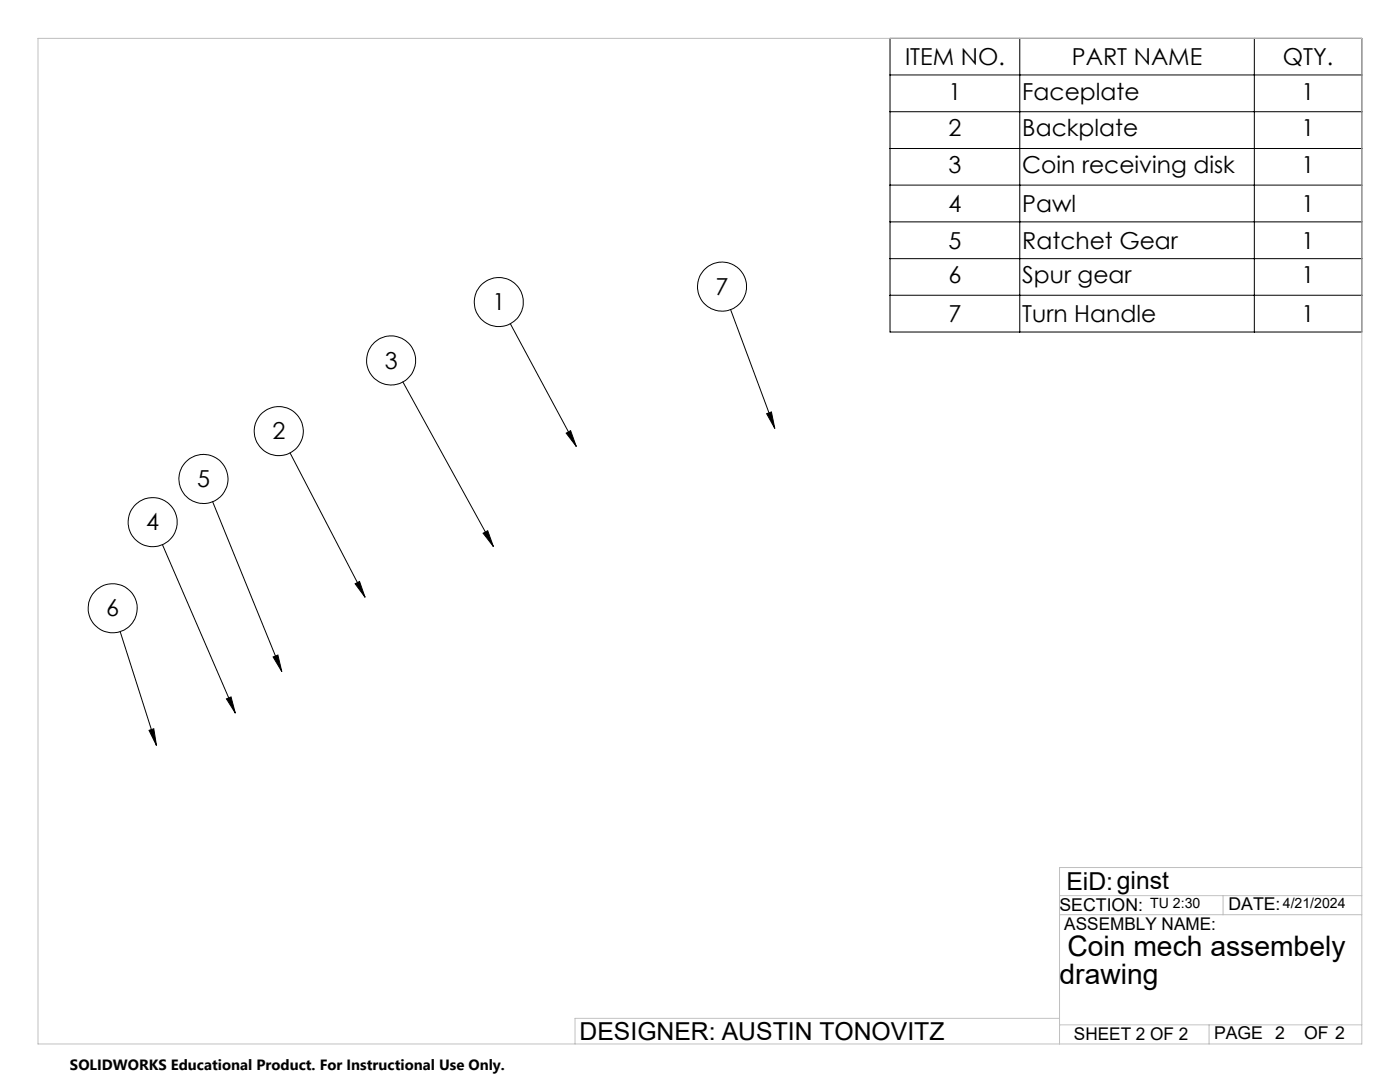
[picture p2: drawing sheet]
<svg xmlns="http://www.w3.org/2000/svg" width="279mm" height="216mm" viewBox="0 0 279 216" stroke-linecap="round" stroke-linejoin="round" font-family="sans-serif">
<g fill="none" stroke="#000" stroke-width=".2">
<path d="M177.6 7.7h94.2v58.6h-94.2zM177.6 15h94.2M203.5 7.7v58.6M250.3 7.7v58.6M177.6 22.3h94.2M177.6 29.6h94.2M177.6 36.9h94.2M177.6 44.3h94.2M177.6 51.6h94.2M177.6 58.9h94.2M80.4 76.2l18.1 32.8M101.8 64.6l13.2 24.5"/>
<path d="M145.8 61.8l8.8 23.7M57.9 90.4l14.9 28.8M113 86.4l.9-.5 1.1 3.2zM153 82.5l1-.3 .6 3.3zM32.4 108.7l14.6 33.6M42.4 100.1l13.8 33.9M70.9 116.5l.9-.5 1 3.2zM96.4 106.4l.9-.5 1.2 3.1zM24 126l7.2 22.7M45.2 139.5l.9-.4 .9 3.2zM54.5 131.1l1-.4 .7 3.3zM29.7 145.7l1-.3 .5 3.3z"/>
<circle cx="144.1" cy="57.2" r="4.9"/>
<circle cx="78.1" cy="71.9" r="4.9"/>
<circle cx="99.5" cy="60.3" r="4.9"/>
<circle cx="40.6" cy="95.6" r="4.9"/>
<circle cx="55.6" cy="86" r="4.9"/>
<circle cx="30.5" cy="104.2" r="4.9"/>
<circle cx="22.5" cy="121.4" r="4.9"/>
</g>
<path d="M7.6 7.7h264.2v200.6h-264.2zM211.5 178.7h60.3M244.1 178.7v3.8M271.8 173.1h-60.3v35.2M211.5 182.5h60.3M211.5 204.5h60.3M211.5 203.2h-96.7v5.1M241.3 204.5v3.8" fill="none" stroke="#c0c0c0" stroke-width=".2"/>
<path d="M153 82.5l1-.3 .6 3.3zM113 86.4l.9-.5 1.1 3.2zM96.4 106.4l.9-.5 1.2 3.1zM70.9 116.5l.9-.5 1 3.2zM54.5 131.1l1-.4 .7 3.3zM45.2 139.5l.9-.4 .9 3.2zM29.7 145.7l1-.3 .5 3.3z" fill="#000"/>
<g font-size="5.6">
<text x="213" y="190.7">Coin mech assembely</text>
<text x="211.5" y="196.3">drawing</text>
</g>
<g font-size="4.9">
<text x="212.8" y="177.6">EiD:ginst</text>
<text x="115.7" y="207.5">DESIGNER: AUSTIN TONOVITZ</text>
</g>
<g font-size="4.7">
<text x="180.6" y="13">ITEM NO.</text>
<text x="213.9" y="13">PART NAME</text>
<text x="256" y="13">QTY.</text>
<text x="189.3" y="19.9">1</text>
<text x="204" y="19.9">Faceplate</text>
<text x="259.8" y="19.9">1</text>
<text x="189.3" y="27.2">2</text>
<text x="204" y="27.2">Backplate</text>
<text x="259.8" y="27.2">1</text>
<text x="189.3" y="34.5">3</text>
<text x="204" y="34.5">Coin receiving disk</text>
<text x="259.8" y="34.5">1</text>
<text x="189.3" y="42.3">4</text>
<text x="204" y="42.3">Pawl</text>
<text x="259.8" y="42.3">1</text>
<text x="189.3" y="49.6">5</text>
<text x="204" y="49.6">Ratchet Gear</text>
<text x="259.8" y="49.6">1</text>
<text x="142.8" y="58.8">7</text>
<text x="189.3" y="56.5">6</text>
<text x="204" y="56.5">Spur gear</text>
<text x="259.8" y="56.5">1</text>
<text x="98.3" y="61.9">1</text>
<text x="189.3" y="64.2">7</text>
<text x="204" y="64.2">Turn Handle</text>
<text x="259.8" y="64.2">1</text>
<text x="76.8" y="73.6">3</text>
<text x="54.4" y="87.7">2</text>
<text x="39.3" y="97.2">5</text>
<text x="29.2" y="105.8">4</text>
<text x="21.2" y="123">6</text>
</g>
<g font-size="3.5">
<text x="211.5" y="181.7">SECTION:</text>
<text x="212.4" y="185.6">ASSEMBLY NAME:</text>
<text x="245.2" y="181.6">DATE:</text>
<text x="214.3" y="207.5">SHEET 2 OF 2</text>
<text x="242.3" y="207.4">PAGE 2</text>
<text x="260.3" y="207.3">OF 2</text>
</g>
<text font-size="3" x="14" y="213.5">SOLIDWORKS Educational Product. For Instructional Use Only.</text>
<g font-size="2.8">
<text x="229.5" y="181.2">TU 2:30</text>
<text x="256" y="181.1">4/21/2024</text>
</g>
</svg>
